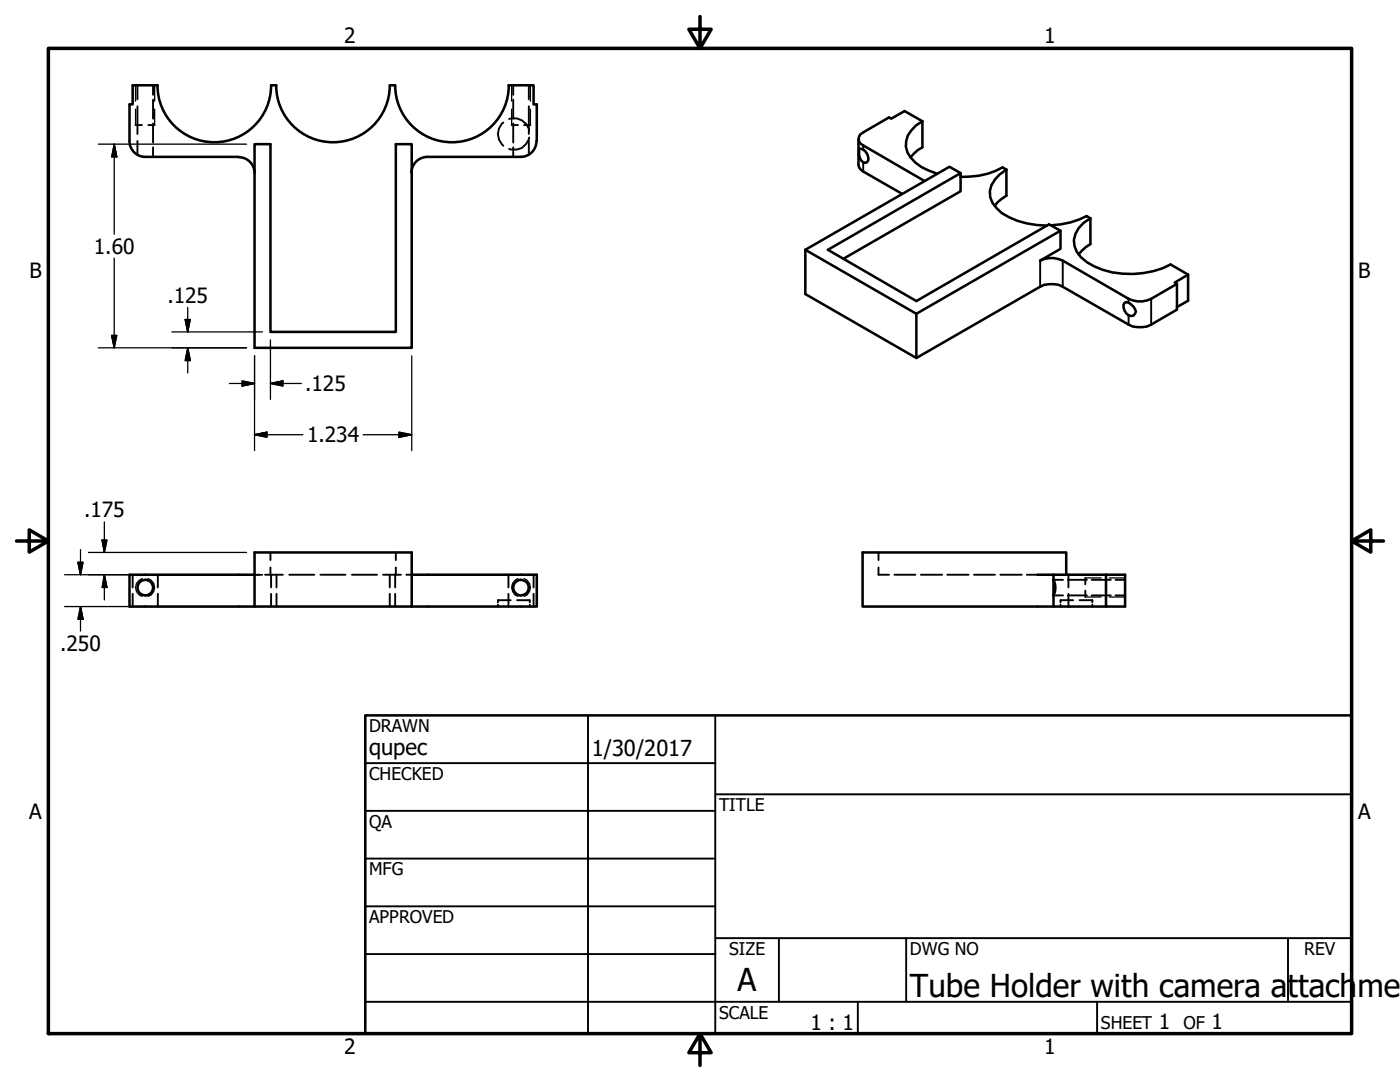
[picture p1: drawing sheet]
<svg xmlns="http://www.w3.org/2000/svg" width="279mm" height="216mm" viewBox="0 0 279 216" stroke-linecap="round" stroke-linejoin="round" font-family="sans-serif">
<!-- layer: Hidden (ANSI) -->
<g fill="none" stroke="#000" stroke-width=".38">
<path d="M27.4 17v2.8M30.5 17v1.9M30.5 19.9v3.8M102.4 17v1.9M102.4 19.9v3.8M105.5 17v2.8M27.1 25h1.2M27.4 21.2v5.5M27.4 28.1v2.8M29.6 25h1.3M30.5 24.6v3.8M30.5 29.4v1.9"/>
<path d="M100.5 24.4a3 3 0 0 0 0 4.7M101.6 23.7a3.1 3.1 0 0 1 4 2.4M102.1 25h1.3M102.4 24.6v3.8M102.4 29.4v1.9M104.6 25h1.3M105.5 21.2v5.5M105.5 28.1v2.8M105.6 27.4a2.97 2.97 0 0 1-4 2.3M26.5 114.7v2.5M26.5 118.5v2.5M31.5 114.7v2.5"/>
<path d="M31.5 118.5v2.5M50.8 114.7h1.1M52.9 114.7h3.6M54 110.2v1.6M54 113.2v1.5M54.1 114.7v2.5M54.1 118.5v2.5M55.2 114.7v2.5M55.2 118.5v2.5M57.7 114.7h5M63.9 114.7h5.1M70.2 114.7h5"/>
<path d="M76.5 114.7h3.5M77.8 114.7v2.5M77.8 118.5v2.5M78.9 114.7v2.5M78.9 118.5v2.5M79 110.2v1.6M79 113.2v1.5M81.1 114.7h1.1M101.5 114.7v2.5M101.5 118.5v2.5M101.9 119.8h-2.5v.4M103.2 119.8h2.5v.4"/>
<path d="M106.5 114.7v2.5M106.5 118.5v2.5M175.3 113.2v1.5h2.1M175.3 110.2v1.6M178.5 114.7h4.2M183.8 114.7h4.2M189 114.7h4.3M194.4 114.7h4.2M199.6 114.7h4.3M204.9 114.7h2.2M210.2 118.8h2M210.2 115.7h2"/>
<path d="M213.1 118.8h3.8M213.1 115.7h3.8M213.2 114.7v2.5M213.2 118.5v2.5M214.2 119.8h-2.6v.4M215.5 119.8h2.5v.4M216.6 115.3v1.3M216.6 117.9v1.2M217.9 118.8h3.8M217.9 115.7h3.8M222.6 118.8h1.9M222.6 115.7h1.9"/>
<path d="M99.4 120.6v.4M105.7 120.6v.4M211.6 120.6v.4M218 120.6v.4"/>
</g>
<!-- layer: Visible (ANSI) -->
<g fill="none" stroke="#000" stroke-width=".51">
<path d="M31.4 17a11.3 11.3 0 0 0 11.4 11.4 11.3 11.3 0 0 0 11.3-11.3M31.5 17h-5v3.8h-.7v7.3a3.1 3.1 0 0 0 3.2 3.2M54.1 17h1.1M55.1 17a11.3 11.3 0 0 0 11.4 11.4 11.3 11.3 0 0 0 11.3-11.3M77.8 17h1.1M78.9 17a11.3 11.3 0 0 0 11.3 11.4 11.3 11.3 0 0 0 11.3-11.3M101.5 17h5v3.8h.6v7.3M29 31.3h18.6M47.7 31.4a3.1 3.1 0 0 1 3.1 3.1M50.8 28.8h3.2v37.4h25v-37.4h3.2v40.6h-31.4zM85.3 31.3a3.2 3.2 0 0 0-3.2 3.2M107.1 28.2a3.1 3.1 0 0 1-3.2 3.1h-18.6"/>
<path d="M171.3 32.9l.5 .9 .5 .4 7.7 4.5M171.6 29.7a1.92 1.92 0 0 1 1.5 2.6l-.4 .2a1.73 1.73 0 0 1-1.3-2.2zM184.1 24.2a6.1 6.1 0 0 0-3.3 4 4.4 4.4 0 0 0 1.9 4.2l1.2 .9 3.2 1.4M184.1 24.2v5.2l-1 .6-1.4 1.4M184.1 24.2l-3.6-2-2.6 1.5-.5-.3-5.1 3a1.38 1.38 0 0 0-.9 1.3 1.38 1.38 0 0 0 .9 1.3l12.2 7.1M191.7 34.5l-2.2-1.2-28.8 16.5M200.9 33.8a6.3 6.3 0 0 0-3.4 4.3 5 5 0 0 0 2.5 4.4 16 16 0 0 0 8.9 2.5M200.9 33.8l-.8-.4a15.3 15.3 0 0 1-8.4 1.9M200.9 33.8v5.3l-1.8 1.2-.6 .8M160.7 49.8l22.2 12.8 28.7-16.6-2.2-1.2-26.5 15.3-17.7-10.3 26.5-15.3v3.7l-23.4 13.4M160.7 49.8v8.9l22.2 12.7M207.6 57.2l-24.7 14.2v-8.8"/>
<path d="M211.6 46v3.7l-4 2.3a5.1 5.1 0 0 1 4.5 0l13.1 7.6a5.1 5.1 0 0 0 4.5 0l5.2-3M212.1 57.2l13.1 7.6M217.6 43.6a5.8 5.8 0 0 0-3.3 4.3 5.1 5.1 0 0 0 2.6 4.4 17.4 17.4 0 0 0 16.7 .5l3.5 2M217.6 43.6l-.7-.5a16.3 16.3 0 0 1-7.1 1.9M217.6 43.6v5.1l-.9 .6-1.4 1.4M234.9 56.6v5.2l-5.2 3M237.1 54.8l-2.7 1.6 .5 .2M237.1 54.8v5.2l-2.2 1.3M224.4 60.5l.4-.2a2.81 2.81 0 0 1 1.9 1.9 .93 .93 0 0 1-1.5 .7 1.99 1.99 0 0 1-.8-2.4zM50.8 110.2h31.4v10.8h-31.4zM50.8 114.7h-25v6.3h25M82.2 114.7h24.9v6.3h-24.9"/>
<path d="M207.1 114.7h17.4v6.3h-3.8v-6.3M210.2 115.7a3.4 3.4 0 0 1 0 3.1M210.2 118.8v2.2h10.5M210.2 114.7v4.1M212.8 114.7v-4.5h-40.7v10.8h38.1"/>
<circle cx="29" cy="117.2" r="1.56"/>
<circle cx="104" cy="117.3" r="1.56"/>
</g>
<!-- layer: Hidden Narrow (ANSI) -->
<g fill="none" stroke="#000" stroke-width=".25">
<path d="M27.1 17v3.2M30.9 17v3.2M102.1 17v3.2M105.9 17v3.2M27.1 21.8v3.2M30.9 21.8v3.2M102.1 21.8v3.2M105.9 21.8v3.2M28.4 115.4a1.85 1.85 0 0 0-1.3 1.8 1.85 1.85 0 0 0 1.3 1.8M29.5 115.4a1.85 1.85 0 0 1 1.4 1.8 1.85 1.85 0 0 1-1.4 1.8M103.4 115.4a1.88 1.88 0 0 0-1.3 1.8 1.88 1.88 0 0 0 1.3 1.8M104.6 115.4a1.88 1.88 0 0 1 1.3 1.8 1.88 1.88 0 0 1-1.3 1.8"/>
<path d="M216.6 119.1h3.2M216.6 115.3h3.2M221.4 119.1h3.1M221.4 115.3h3.1"/>
</g>
<!-- layer: Visible Narrow (ANSI) -->
<path d="M172.3 29v.8M172.3 32.4v1.8M207.6 52v5.2M212.1 52v5.2M225.2 59.6v.8M229.7 59.6v5.2M225.2 62.9v1.9" fill="none" stroke="#000" stroke-width=".38"/>
<path d="M171.3 27.7v5.2M207.6 57.2a5.1 5.1 0 0 1 4.5 0M225.2 64.8a5.1 5.1 0 0 0 4.5 0" fill="none" stroke="#000" stroke-width=".51"/>
<!-- layer: Border (ANSI) -->
<path d="M9.7 9.7h260v196.5h-260zM139.7 3.3v6.4l-2.2-3.9h4.4l-2.2 3.9M3.3 107.9h6.4l-3.9-2.2v4.5l3.9-2.3M269.7 107.9l3.9 2.3v-4.5l-3.9 2.2h6.4M139.7 206.2l2.2 3.9h-4.4l2.2-3.9v6.4" fill="none" stroke="#000" stroke-width=".7"/>
<!-- layer: Title (ANSI) -->
<g fill="none" stroke="#000" stroke-width=".38">
<path d="M72.9 152.3h69.8M117.3 142.7v63.5M142.7 158.5h127M142.7 142.7v63.5M72.9 161.8h69.8M72.9 171.3h69.8M72.9 199.9h196.8M72.9 180.8h69.8M72.9 190.4h69.8M142.7 187.2h127M155.4 187.2v12.7M171.2 199.9v6.3"/>
<path d="M180.8 187.2v12.7M218.9 199.9v6.3M257 187.2v12.7"/>
</g>
<path d="M72.9 142.7h196.8v63.5h-196.8z" fill="none" stroke="#000" stroke-width=".51"/>
<!-- layer: Dimension (ANSI) -->
<g fill="none" stroke="#000" stroke-width=".25">
<path d="M19.6 28.8h29.6M22.8 28.8l.5 2.5h-1zM22.8 28.8v17.9M22.8 51.5v17.9M19.6 69.4h29.6M22.3 66.9h1l-.5 2.5zM34.3 66.2h18.1M37 63.8h1l-.5 2.4zM37.5 69.4l.5 2.5h-1zM37.5 61.3v4.9M37.5 69.4v5M45.8 76.5h5"/>
<path d="M48.3 76l2.5 .5-2.5 .5zM50.8 71v18.9M54 76.5l2.5-.5v1zM54 76.5h6.1M54 67.8v11.9M82.2 71v18.9M50.8 86.7l2.5-.5v1zM50.8 86.7h9.7M72.5 86.7h9.7M79.6 86.2l2.6 .5-2.6 .5zM12.9 114.7h39.5M15.6 112.2h1l-.5 2.5z"/>
<path d="M16.1 109.7v5M17.7 110.2h31.5M20.4 107.8h.9l-.5 2.4zM20.8 114.7l.5 2.5h-.9zM20.8 104.1v6.1M20.8 114.7v5M12.9 121h36.3M16.1 121l.5 2.6h-1zM16.1 121v4.9"/>
</g>
<g fill="#000" stroke="#000" stroke-width=".25">
<path d="M22.8 28.8l.5 2.5zM22.8 28.8l.5 2.5h-1zM22.3 66.9l.5 2.5zM22.3 66.9h1l-.5 2.5zM37 63.8l.5 2.4zM37 63.8h1l-.5 2.4zM37.5 69.4l.5 2.5zM37.5 69.4l.5 2.5h-1zM48.3 77l2.5-.5zM48.3 76l2.5 .5-2.5 .5zM54 76.5l2.5-.5zM54 76.5l2.5-.5v1z"/>
<path d="M50.8 86.7l2.5-.5zM50.8 86.7l2.5-.5v1zM79.6 87.2l2.6-.5zM79.6 86.2l2.6 .5-2.6 .5zM15.6 112.2l.5 2.5zM15.6 112.2h1l-.5 2.5zM20.4 107.8l.4 2.4zM20.4 107.8h.9l-.5 2.4zM20.8 114.7l.5 2.5zM20.8 114.7l.5 2.5h-.9zM16.1 121l.5 2.6zM16.1 121l.5 2.6h-1z"/>
</g>
<g font-size="6.3">
<text x="147.2" y="197.7">A</text>
<text x="181.6" y="199">Tube Holder with camera attach</text>
<text x="270.9" y="199">men</text>
</g>
<g font-size="4.4">
<text x="73.7" y="150.6">qupec</text>
<text x="118.1" y="150.8">1/30/2017</text>
</g>
<g font-size="4.2">
<text x="68.7" y="8.6">2</text>
<text x="208.4" y="8.6">1</text>
<text x="18.7" y="50.6">1.60</text>
<text x="5.9" y="55.5">B</text>
<text x="271.1" y="55.5">B</text>
<text x="33.4" y="60.5">.125</text>
<text x="60.9" y="78">.125</text>
<text x="61.3" y="88.3">1.234</text>
<text x="16.8" y="103.3">.175</text>
<text x="12" y="129.9">.250</text>
<text x="5.8" y="163.4">A</text>
<text x="271" y="163.4">A</text>
<text x="161.7" y="205.5">1 : 1</text>
<text x="231.3" y="205.4">1</text>
<text x="241.8" y="205.4">1</text>
<text x="68.7" y="210.3">2</text>
<text x="208.4" y="210.3">1</text>
</g>
<g font-size="3.5">
<text x="73.7" y="146">DRAWN</text>
<text x="73.7" y="155.6">CHECKED</text>
<text x="143.5" y="161.8">TITLE</text>
<text x="73.7" y="165.2">QA</text>
<text x="73.7" y="174.7">MFG</text>
<text x="73.7" y="184.2">APPROVED</text>
<text x="145.5" y="190.6">SIZE</text>
<text x="181.6" y="190.6">DWG NO</text>
<text x="260.3" y="190.5">REV</text>
<text x="143.5" y="203.3">SCALE</text>
<text x="219.7" y="205.4">SHEET</text>
<text x="236.2" y="205.4">OF</text>
</g>
</svg>
